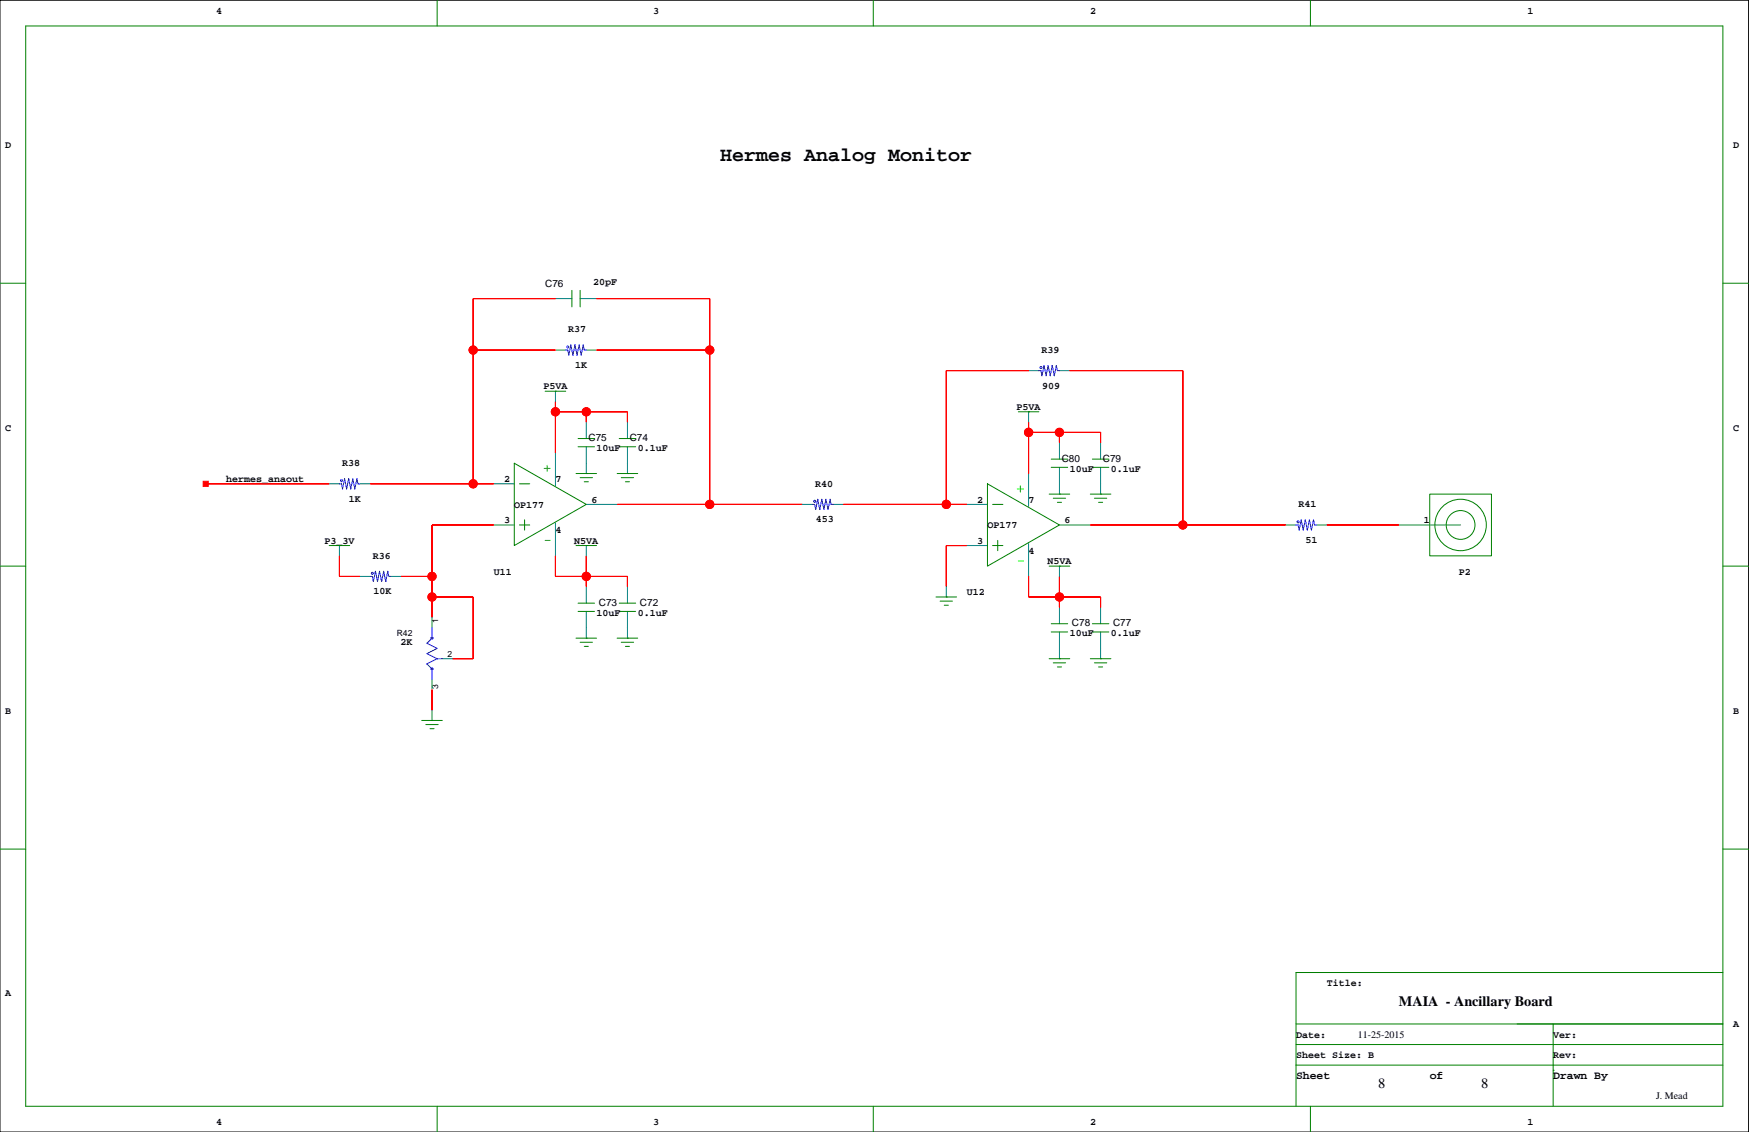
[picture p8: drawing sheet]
<svg xmlns="http://www.w3.org/2000/svg" width="432mm" height="279mm" viewBox="0 0 432 279" stroke-linecap="round" stroke-linejoin="round" font-family="sans-serif">
<path d="M0 .1h431.7v279.3h-431.7z" fill="none" stroke="#000" stroke-width=".25"/>
<g fill="none" stroke="#008000" stroke-width=".25">
<path d="M6.3 6.4h419.1v266.7h-419.1zM107.9 .1v6.3M215.6 .1v6.3M323.5 .1v6.3M0 69.9h6.3M141.2 71.7v4M143.2 71.7v4M425.4 69.9h6.3M134.6 96.6h5.1M137.1 96.6h.1M127 114.3l17.7 10.2-17.7 10.2zM128.2 119.4h2.6"/>
<path d="M142.2 116.9h5.1M142.7 110.3h4.1M142.7 108.2h4.1M143.2 117.9h3.1M144.2 118.9h1.1M144.7 116.9h.1M152.4 116.9h5M152.9 110.3h4M152.9 108.2h4M153.4 117.9h3M154.4 118.9h1M154.9 116.9h.1"/>
<path d="M243.8 119.4l17.8 10.2-17.8 10.1zM251.4 101.6h5.1M253.9 101.6h.1M259.5 115.4h4.1M259.5 113.3h4.1M269.7 115.4h4M269.7 113.3h4M0 139.7h6.3M81.3 134.7h5M83.8 134.7h.1M128.2 129.6h2.6M129.5 128.3v2.5"/>
<path d="M142.2 134.7h5.1M144.7 134.7h.1M245.1 134.7h2.5M245.1 124.5h2.5M246.3 133.4v2.5M259 139.7h5.1M259 122h5.1M260 123h3.1M261.1 124h1M261.6 122h.1M261.6 139.7h.1M269.2 122h5.1"/>
<path d="M270.2 123h3M271.2 124h1M271.7 122h.1M353 122h15.2v15.2h-15.2zM425.4 139.7h6.3M142.2 157.5h5.1M142.7 150.9h4.1M142.7 148.9h4.1M143.2 158.5h3.1M144.2 159.5h1.1M144.7 157.5h.1M152.4 157.5h5"/>
<path d="M152.9 150.9h4M152.9 148.9h4M153.4 158.5h3M154.4 159.5h1M154.9 157.5h.1M231.1 147.3h5.1M232.1 148.4h3.1M233.1 149.4h1M233.6 147.3h.1M259.5 156h4.1M259.5 154h4.1M269.7 156h4"/>
<path d="M269.7 154h4M104.1 177.8h5.1M105.1 178.8h3.1M106.1 179.9h1.1M106.7 177.8h.1M259 162.6h5.1M260 163.6h3.1M261.1 164.6h1M261.6 162.6h.1M269.2 162.6h5.1M270.2 163.6h3M271.2 164.6h1"/>
<path d="M271.7 162.6h.1M0 209.6h6.3M425.4 209.6h6.3M320 257.8h105.4M320 252.7h105.4M383.5 252.7v20.4M425.4 240h-105.4v33.1M107.9 273.1v6.3M215.6 273.1v6.3M320 262.9h105.4M323.5 273.1v6.3M383.5 264.2h.1"/>
<circle cx="360.6" cy="129.6" r="3.6"/>
<circle cx="360.6" cy="129.6" r="6.3"/>
</g>
<g fill="none" stroke="#008080" stroke-width=".25">
<path d="M137.1 73.7h4.1M143.2 73.7h4.1M137.1 96.6v2.5M137.1 86.4h2.6M144.7 86.4h2.6M253.9 91.5h2.6M261.6 91.5h2.5M81.3 119.4h2.5M88.9 119.4h2.5M121.9 119.4h5.1M137.1 111.8v8.1M144.7 104.2v4"/>
<path d="M144.7 110.3v6.6M154.9 104.2v4M154.9 110.3v6.6M253.9 101.6v2.6M253.9 116.9v8.1M261.6 109.3v4M261.6 115.4v6.6M271.7 109.3v4M271.7 115.4v6.6M83.8 134.7v2.5M121.9 129.6h5.1M137.1 129.1v8.1"/>
<path d="M144.7 124.5h7.7M144.7 134.7v2.5M198.1 124.5h2.5M205.7 124.5h2.5M238.7 124.5h5.1M238.7 134.7h5.1M253.9 134.1v8.2M261.6 129.6h7.6M261.6 139.7v2.6M317.4 129.6h2.6M325 129.6h2.6M345.4 129.6h15.2"/>
<path d="M88.9 142.3h2.5M96.5 142.3h2.5M106.7 152.4v2.6M144.7 144.8v4.1M144.7 150.9v6.6M154.9 144.8v4.1M154.9 150.9v6.6M233.6 144.8v2.5M261.6 149.9v4.1M261.6 156v6.6M271.7 149.9v4.1M271.7 156v6.6"/>
<path d="M106.7 167.7v2.5M106.7 175.3v2.5M109.2 162.6h2.5"/>
</g>
<g fill="none" stroke="#00f" stroke-width=".25">
<path d="M139.7 86.4h.5l.2 1.3 .5-2.6 .5 2.6 .6-2.6 .5 2.6 .5-2.6 .5 2.6 .5-2.6 .2 1.3h.5M256.5 91.5h.5l.2 1.3 .6-2.6 .5 2.6 .5-2.6 .5 2.6 .5-2.6 .5 2.6 .5-2.6 .3 1.3h.5M83.8 119.4h.5l.3 1.3 .5-2.6 .5 2.6 .5-2.6 .5 2.6 .5-2.6 .5 2.6 .5-2.6 .3 1.3h.5M200.6 124.5h.5l.3 1.3 .5-2.6 .5 2.6 .5-2.6 .5 2.6 .5-2.6 .5 2.6 .5-2.6 .3 1.3h.5M320 129.6h.5l.2 1.2 .5-2.5 .5 2.5 .6-2.5 .5 2.5 .5-2.5 .5 2.5 .5-2.5 .2 1.3h.5M91.4 142.3h.5l.3 1.2 .5-2.5 .5 2.5 .5-2.5 .5 2.5 .5-2.5 .5 2.5 .5-2.5 .3 1.3h.5M106.7 155v2.5l-1.3 1.3 2.5 1.2-2.5 1.3 2.5 1.3M107.9 162.6l-2.5 1.3 1.3 1.2v2.6M107.9 162.6h1.3"/>
<circle cx="140.2" cy="85.6" r=".25"/>
<circle cx="257" cy="90.7" r=".25"/>
<circle cx="84.3" cy="118.7" r=".25"/>
<circle cx="201.1" cy="123.7" r=".25"/>
<circle cx="320.5" cy="128.8" r=".25"/>
<circle cx="91.9" cy="141.5" r=".25"/>
<circle cx="106.7" cy="157.5" r=".25"/>
<circle cx="106.7" cy="165.1" r=".25"/>
</g>
<path d="M134.3 115.6h1.6M135.1 114.8v1.6M251.9 119.9v1.5M134.6 133.4h1.3M251.1 120.7h1.6M251.4 138.5h1.3" fill="none" stroke="#0f0" stroke-width=".25"/>
<g fill="#f00" stroke="#f00" stroke-width=".25">
<path d="M106.7 147.3h10.1z" fill-rule="evenodd"/>
<path d="M116.8 147.3v15.3z" fill-rule="evenodd"/>
<path d="M111.7 162.6h5.1z" fill-rule="evenodd"/>
<path d="M106.7 147.3v5.1z" fill-rule="evenodd"/>
<path d="M106.7 142.3v5z" fill-rule="evenodd"/>
<path d="M99 142.3h7.7z" fill-rule="evenodd"/>
<path d="M106.7 129.6v12.7z" fill-rule="evenodd"/>
<path d="M106.7 129.6h15.2z" fill-rule="evenodd"/>
<path d="M154.9 101.6v2.6z" fill-rule="evenodd"/>
<path d="M144.7 101.6v2.6z" fill-rule="evenodd"/>
<path d="M137.1 99.1v2.5z" fill-rule="evenodd"/>
<path d="M137.1 101.6v10.2z" fill-rule="evenodd"/>
<path d="M137.1 101.6h7.6z" fill-rule="evenodd"/>
<path d="M144.7 101.6h10.2z" fill-rule="evenodd"/>
<path d="M137.1 137.2v5.1z" fill-rule="evenodd"/>
<path d="M137.1 142.3h7.6z" fill-rule="evenodd"/>
<path d="M144.7 142.3v2.5z" fill-rule="evenodd"/>
<path d="M144.7 137.2v5.1z" fill-rule="evenodd"/>
<path d="M144.7 142.3h10.2z" fill-rule="evenodd"/>
<path d="M154.9 142.3v2.5z" fill-rule="evenodd"/>
<path d="M50.8 119.4h30.5z" fill-rule="evenodd"/>
<path d="M50.2 118.8h1.2v1.3h-1.2z" fill-rule="evenodd"/>
<path d="M106.7 170.2v5.1z" fill-rule="evenodd"/>
<path d="M83.8 142.3h5.1z" fill-rule="evenodd"/>
<path d="M83.8 137.2v5.1z" fill-rule="evenodd"/>
<path d="M175.2 124.5h22.9z" fill-rule="evenodd"/>
<path d="M147.3 73.7h27.9z" fill-rule="evenodd"/>
<path d="M175.2 73.7v12.7z" fill-rule="evenodd"/>
<path d="M147.3 86.4h27.9z" fill-rule="evenodd"/>
<path d="M175.2 86.4v38.1z" fill-rule="evenodd"/>
<path d="M152.4 124.5h22.8z" fill-rule="evenodd"/>
<path d="M116.8 73.7h20.3z" fill-rule="evenodd"/>
<path d="M116.8 73.7v12.7z" fill-rule="evenodd"/>
<path d="M91.4 119.4h25.4z" fill-rule="evenodd"/>
<path d="M116.8 86.4h20.3z" fill-rule="evenodd"/>
<path d="M116.8 86.4v33z" fill-rule="evenodd"/>
<path d="M116.8 119.4h5.1z" fill-rule="evenodd"/>
<path d="M233.6 134.7v10.1z" fill-rule="evenodd"/>
<path d="M233.6 134.7h5.1z" fill-rule="evenodd"/>
<path d="M253.9 106.7v10.2z" fill-rule="evenodd"/>
<path d="M253.9 104.2v2.5z" fill-rule="evenodd"/>
<path d="M253.9 106.7h7.7z" fill-rule="evenodd"/>
<path d="M261.6 106.7v2.6z" fill-rule="evenodd"/>
<path d="M261.6 106.7h10.1z" fill-rule="evenodd"/>
<path d="M271.7 106.7v2.6z" fill-rule="evenodd"/>
<path d="M271.7 147.3v2.6z" fill-rule="evenodd"/>
<path d="M261.6 142.3v5z" fill-rule="evenodd"/>
<path d="M261.6 147.3v2.6z" fill-rule="evenodd"/>
<path d="M253.9 142.3v5z" fill-rule="evenodd"/>
<path d="M253.9 147.3h7.7z" fill-rule="evenodd"/>
<path d="M261.6 147.3h10.1z" fill-rule="evenodd"/>
<path d="M292 129.6h25.4z" fill-rule="evenodd"/>
<path d="M269.2 129.6h22.8z" fill-rule="evenodd"/>
<path d="M292 91.5v38.1z" fill-rule="evenodd"/>
<path d="M264.1 91.5h27.9z" fill-rule="evenodd"/>
<path d="M233.6 91.5h20.3z" fill-rule="evenodd"/>
<path d="M233.6 91.5v33z" fill-rule="evenodd"/>
<path d="M208.2 124.5h25.4z" fill-rule="evenodd"/>
<path d="M233.6 124.5h5.1z" fill-rule="evenodd"/>
<path d="M327.6 129.6h17.8z" fill-rule="evenodd"/>
<circle cx="106.7" cy="147.3" r="1.02"/>
<circle cx="106.7" cy="142.3" r="1.02"/>
<circle cx="137.1" cy="101.6" r="1.02"/>
<circle cx="144.7" cy="101.6" r="1.02"/>
<circle cx="144.7" cy="142.3" r="1.02"/>
<circle cx="175.2" cy="86.4" r="1.02"/>
<circle cx="175.2" cy="124.5" r="1.02"/>
<circle cx="116.8" cy="86.4" r="1.02"/>
<circle cx="116.8" cy="119.4" r="1.02"/>
<circle cx="253.9" cy="106.7" r="1.02"/>
<circle cx="261.6" cy="106.7" r="1.02"/>
<circle cx="261.6" cy="147.3" r="1.02"/>
<circle cx="292" cy="129.6" r="1.02"/>
<circle cx="233.6" cy="124.5" r="1.02"/>
</g>
<g fill="none" stroke="#f00" stroke-width=".25">
<path d="M137.1 73.7h-20.3v45.7M147.3 73.7h27.9v50.8M116.8 86.4h20.3M137.1 99.1v12.7M147.3 86.4h27.9M253.9 91.5h-20.3v33M264.1 91.5h27.9v38.1M50.8 119.4h30.5M91.4 119.4h30.5M137.1 101.6h17.8v2.6M144.7 114.3h.1M144.7 101.6v2.6"/>
<path d="M154.9 114.3h.1M253.9 104.2v12.7M253.9 106.7h17.8v2.6M261.6 119.4h.1M261.6 106.7v2.6M271.7 119.4h.1M83.8 137.2v5.1h5.1M121.9 129.6h-15.2v22.8M137.1 137.2v5.1h17.8v2.5M144.7 137.2v7.6M152.4 124.5h45.7M208.2 124.5h30.5"/>
<path d="M238.7 134.7h-5.1v10.1M269.2 129.6h48.2M327.6 129.6h17.8M99 142.3h7.7M106.7 147.3h10.1v15.3h-5.1M144.7 155h.1M154.9 155h.1M253.9 142.3v5h17.8v2.6M261.6 142.3v7.6M106.7 170.2v5.1M261.6 160h.1M271.7 160h.1"/>
<circle cx="116.8" cy="86.4" r="1.02"/>
<circle cx="175.2" cy="86.4" r="1.02"/>
<circle cx="116.8" cy="119.4" r="1.02"/>
<circle cx="137.1" cy="101.6" r="1.02"/>
<circle cx="144.7" cy="101.6" r="1.02"/>
<circle cx="253.9" cy="106.7" r="1.02"/>
<circle cx="261.6" cy="106.7" r="1.02"/>
<circle cx="175.2" cy="124.5" r="1.02"/>
<circle cx="233.6" cy="124.5" r="1.02"/>
<circle cx="292" cy="129.6" r="1.02"/>
<circle cx="106.7" cy="142.3" r="1.02"/>
<circle cx="106.7" cy="147.3" r="1.02"/>
<circle cx="144.7" cy="142.3" r="1.02"/>
<circle cx="261.6" cy="147.3" r="1.02"/>
</g>
<text font-size="4.9" x="177.8" y="39.8">Hermes Analog Monitor</text>
<g font-size="3.5">
<text x="345.4" y="248.3">MAIA - Ancillary Board</text>
<text x="340.3" y="268.6">8</text>
<text x="365.7" y="268.6">8</text>
</g>
<g font-size="2.8">
<text x="320" y="266.2">Sheet</text>
<text x="353" y="266.2">of</text>
<text x="383.5" y="266.2">Drawn By</text>
</g>
<g font-size="2.5">
<text x="53.3" y="3.4">4</text>
<text x="161.3" y="3.4">3</text>
<text x="269.2" y="3.4">2</text>
<text x="377.1" y="3.4">1</text>
<text x="1.3" y="36.4">D</text>
<text x="427.9" y="36.4">D</text>
<text x="134.6" y="70.7">C76</text>
<text x="146.4" y="70.4">20pF</text>
<text x="140.3" y="82">R37</text>
<text x="257.1" y="87.1">R39</text>
<text x="142" y="90.9">1K</text>
<text x="257.3" y="95.9">909</text>
<text x="134.2" y="96.1">P5VA</text>
<text x="251" y="101.2">P5VA</text>
<text x="1.3" y="106.3">C</text>
<text x="427.9" y="106.3">C</text>
<text x="145.3" y="108.8">C75</text>
<text x="147.3" y="111.4">10uF</text>
<text x="155.5" y="108.8">C74</text>
<text x="157.4" y="111.4">0.1uF</text>
<text x="262.1" y="113.9">C80</text>
<text x="272.3" y="113.9">C79</text>
<text x="55.9" y="119">hermes_anaout</text>
<text x="84.4" y="115">R38</text>
<text x="124.4" y="119">2</text>
<text x="137.1" y="119">7</text>
<text x="264.1" y="116.4">10uF</text>
<text x="274.3" y="116.4">0.1uF</text>
<text x="86.1" y="123.9">1K</text>
<text x="127" y="125.3">OP177</text>
<text x="146" y="124.1">6</text>
<text x="201.2" y="120.1">R40</text>
<text x="241.2" y="124.1">2</text>
<text x="253.9" y="124.1">7</text>
<text x="320.6" y="125.2">R41</text>
<text x="124.4" y="129.1">3</text>
<text x="137.1" y="131.7">4</text>
<text x="201.4" y="129">453</text>
<text x="243.8" y="130.4">OP177</text>
<text x="262.8" y="129.1">6</text>
<text x="351.5" y="129.1">1</text>
<text x="80.1" y="134.2">P3_3V</text>
<text x="92.1" y="137.9">R36</text>
<text x="141.8" y="134.2">N5VA</text>
<text x="241.2" y="134.2">3</text>
<text x="253.9" y="136.8">4</text>
<text x="322.3" y="134">51</text>
<text x="121.9" y="141.8">U11</text>
<text x="258.6" y="139.3">N5VA</text>
<text x="360.2" y="141.8">P2</text>
<text x="92.2" y="146.7">10K</text>
<text x="147.8" y="149.5">C73</text>
<text x="158" y="149.5">C72</text>
<text x="238.7" y="146.9">U12</text>
<text x="147.3" y="152">10uF</text>
<text x="157.4" y="152">0.1uF</text>
<text x="264.6" y="154.5">C78</text>
<text x="274.8" y="154.5">C77</text>
<text x="98.9" y="159.1">2K</text>
<text x="264.1" y="157.1">10uF</text>
<text x="274.3" y="157.1">0.1uF</text>
<text x="1.3" y="176.1">B</text>
<text x="427.9" y="176.1">B</text>
<text x="1.3" y="245.9">A</text>
<text x="327.6" y="243.4">Title:</text>
<text x="320" y="256.1">Date:</text>
<text x="335.2" y="256.1">11-25-2015</text>
<text x="383.5" y="256.1">Ver:</text>
<text x="427.9" y="253.6">A</text>
<text x="320" y="261.2">Sheet Size: B</text>
<text x="383.5" y="261.2">Rev:</text>
<text x="408.8" y="271.3">J. Mead</text>
<text x="53.3" y="277.7">4</text>
<text x="161.3" y="277.7">3</text>
<text x="269.2" y="277.7">2</text>
<text x="377.1" y="277.7">1</text>
</g>
<g font-size="2.1">
<text x="108.2" y="153.7" transform="rotate(-90 108.2 153.7)">1</text>
<text x="97.9" y="156.9">R42</text>
<text x="110.5" y="162.2">2</text>
<text x="108.2" y="170.1" transform="rotate(-90 108.2 170.1)">3</text>
</g>
</svg>
